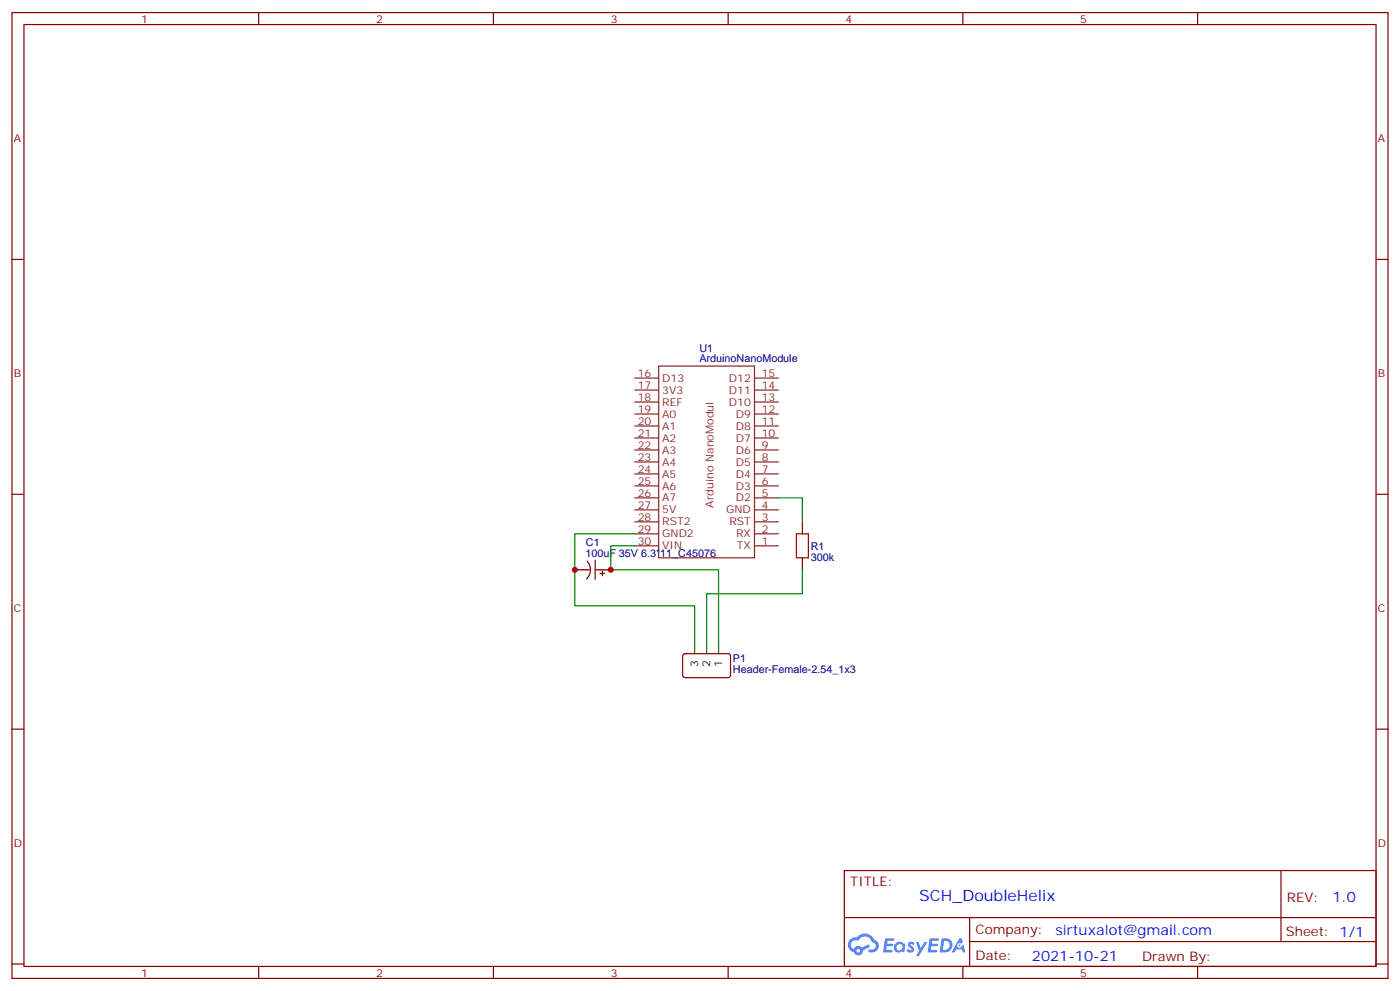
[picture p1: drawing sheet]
<svg xmlns="http://www.w3.org/2000/svg" width="412mm" height="292mm" viewBox="0 0 412 292" stroke-linecap="round" stroke-linejoin="round" font-family="sans-serif">
<g fill="none" stroke="#870000" stroke-width=".35">
<path d="M3.5 3.7h405.4v284.3h-405.4zM7.1 7.2h398.2v277.3h-398.2zM76.2 3.7v3.5M145.3 3.7v3.5M214.5 3.7v3.5M283.6 3.7v3.5M352.8 3.7v3.5M3.5 76.4h3.6M405.3 76.4h3.6M3.5 145.5h3.6M405.3 145.5h3.6M3.5 214.7h3.6"/>
<path d="M405.3 214.7h3.6M248.7 256.3h156.6v28.2h-156.6zM377.3 256.3v20.9M248.7 270.1h156.5M285.6 277.2h119.6M285.6 270.1v14.2M3.5 283.8h3.6M76.2 284.5v3.5M145.3 284.5v3.5M214.5 284.5v3.5M283.6 284.5v3.5M352.8 284.5v3.5"/>
<path d="M405.3 283.8h3.6"/>
</g>
<g fill="#5487ff">
<path d="M267.7 277.5a1.22 1.22 0 0 1 1.7 .2l-.4 .6a.47 .47 0 0 0-.3-.4 .47 .47 0 0 0-.5 .2l.1 .2a1.14 1.14 0 0 1 .8 1.8 1.14 1.14 0 0 1-1.9 0l-.2-.2 .5-.6 .7 .5a.29 .29 0 0 0 .3-.3 .29 .29 0 0 0-.2-.3 1.04 1.04 0 0 1-.6-1.7z"/>
<path d="M260.7 276.2h2.4l.3 .2-.2 .5-1.8 .1-.1 .8h1.5l.3 .4-.3 .4h-1.6l-.2 1.1h1.7l.2 .3-.2 .3-2.6 .1z"/>
<path d="M273.8 276.2h2.4l.3 .2-.1 .5-1.8 .1-.2 .8h1.6l.3 .4-.4 .4-1.6-.1-.1 1.1 1.7 .1 .2 .3-.2 .3-2.6 .1z"/>
<path d="M282.6 276.2h.7l.3 1.3-.6 .3a.69 .69 0 0 0-1 .3 .69 .69 0 0 0 .4 .9 .69 .69 0 0 0 .9-.6l.5-.2 .6 2.2h-.8l-.2-.9h-1.8l-.5 .9h-.8z"/>
<path d="M269.8 277.3h.8l.6 1.8 1.1-1.8h.9l-2.6 4.2h-.8l.9-1.5z"/>
<path d="M277.4 276.2l-.6 4.2h1.3a2.11 2.11 0 0 0 2.5-2.1 2.11 2.11 0 0 0-2.5-2.1zM278.1 277a1.39 1.39 0 0 1 1.7 1.4 1.39 1.39 0 0 1-1.8 1.2h-.3z"/>
<path d="M263.7 277.8a1.54 1.54 0 0 0-.1 2.2 1.54 1.54 0 0 0 2.2 .1l.6 .3 .3-2.3-.2-.3h-.4a1.49 1.49 0 0 0-2.4 0zM264 278.8a.94 .94 0 0 1 1.8 0 .94 .94 0 0 1-1.8 0z"/>
<path d="M250.4 276.6a2.18 2.18 0 0 0 1.1 3.7 1.44 1.44 0 0 0 1.6 .9 1.44 1.44 0 0 0 1.2-1.4l2-1.1-.5-.7-1.9 1a1.47 1.47 0 0 0-2.4 .4 1.39 1.39 0 0 1-.7-1.9 1.39 1.39 0 0 1 2-.5 2.12 2.12 0 0 1 2.2-1.3 2.12 2.12 0 0 1 1.9 1.7 1.14 1.14 0 0 1 1.1 1.4 1.14 1.14 0 0 1-1.7 .7 .43 .43 0 0 0-.5 .4 .43 .43 0 0 0 .4 .5 1.98 1.98 0 0 0 2.5-1.2 1.98 1.98 0 0 0-1.2-2.6 3.1 3.1 0 0 0-5.3-.6l-.9 .1zM252.3 279.9a.55 .55 0 0 1 1.1 0 .55 .55 0 0 1-1.1 0z"/>
<circle cx="282.6" cy="278.3" r=".26"/>
</g>
<g fill="none" stroke="#8c2424" stroke-width=".35">
<path d="M187 111.3h7M187 114.8h7M187 118.4h7M194 107.8h28.2v56.4h-28.2zM222.2 111.3h7.1M222.2 114.8h7.1M222.2 118.4h7.1M187 121.9h7M187 125.4h7M187 128.9h7M187 132.5h7M187 136h7"/>
<path d="M187 139.5h7M222.2 121.9h7.1M222.2 125.4h7.1M222.2 128.9h7.1M222.2 132.5h7.1M222.2 136h7.1M222.2 139.5h7.1M187 150.1h7M187 143.1h7M187 146.6h7M187 157.2h7M187 153.6h7"/>
<path d="M222.2 150.1h7.1M222.2 143.1h7.1M222.2 146.6h7.1M222.2 157.2h7.1M222.2 153.6h7.1M187 160.7h7M222.2 160.7h7.1"/>
</g>
<path d="M236.4 153.6v3.6M172.9 167.7h1M172.9 165.2a3.8 3.8 0 0 1-.1 5.3M175.3 164.9v5.7M175.3 167.7h1.1M176.7 168.8h1.5M177.4 168.1v1.4M236.4 164.2v3.5M201.3 192.6l.5-.2 13 .1 .4 .6-.1 6-.6 .4-13-.1-.4-.6v-5.7z" fill="none" stroke="#870000" stroke-width=".35"/>
<path d="M169.3 167.7h3.6M176.4 167.7h3.5M204.6 188.9v3.5M208.1 188.9v3.5M211.7 188.9v3.5" fill="none" stroke="#000" stroke-width=".35"/>
<path d="M234.6 157.2h3.5v7h-3.5z" fill="none" stroke="#a10000" stroke-width=".35"/>
<path d="M187 157.2h-17.7v21.1h35.3v10.6M229.3 146.6h7.1v7M187 160.7h-7.1v7h31.8v21.2M236.4 167.7v7.1h-28.3v14.1" fill="none" stroke="#008700" stroke-width=".35"/>
<g fill="#c00">
<circle cx="179.9" cy="167.7" r=".88"/>
<circle cx="169.3" cy="167.7" r=".88"/>
</g>
<text font-size="4.6" fill="#00f" x="270.8" y="265.3">SCH_DoubleHelix</text>
<g font-size="4.2" fill="#00f">
<text x="392.5" y="265.6">1.0</text>
<text x="310.9" y="275.1">sirtuxalot@gmail.com</text>
<text x="304" y="282.9">2021-10-21</text>
</g>
<g font-size="3.9" fill="#800">
<text x="250.5" y="260.9">TITLE:</text>
<text x="379.1" y="265.6">REV:</text>
<text x="287.4" y="275.1">Company:</text>
<text x="378.7" y="275.7">Sheet: 1/1</text>
<text x="287.4" y="282.8">Date:</text>
<text x="336.4" y="282.8">Drawn By:</text>
</g>
<g font-size="3.2" fill="#800">
<text x="41.6" y="6.7">1</text>
<text x="110.8" y="6.7">2</text>
<text x="179.9" y="6.7">3</text>
<text x="249.1" y="6.7">4</text>
<text x="318.2" y="6.7">5</text>
<text x="4.1" y="41.8">A</text>
<text x="405.9" y="41.8">A</text>
<text x="4.1" y="110.9">B</text>
<text x="405.9" y="110.9">B</text>
<text x="4.1" y="180.1">C</text>
<text x="405.9" y="180.1">C</text>
<text x="4.1" y="249.2">D</text>
<text x="405.9" y="249.2">D</text>
<text x="41.6" y="287.5">1</text>
<text x="110.8" y="287.5">2</text>
<text x="179.9" y="287.5">3</text>
<text x="249.1" y="287.5">4</text>
<text x="318.2" y="287.5">5</text>
</g>
<g font-size="3.2" fill="#000080">
<text x="206" y="106.7">ArduinoNanoModule</text>
<text x="206" y="103.5">U1</text>
<text x="172.6" y="160.7">C1</text>
<text x="238.8" y="161.8">R1</text>
<text x="172.4" y="163.9">100uF 35V 6.3*11_C45076</text>
<text x="238.8" y="165">300k</text>
<text x="215.9" y="195">P1</text>
<text x="215.9" y="198.2">Header-Female-2.54_1x3</text>
</g>
<g font-size="3.2" fill="#8d2323">
<text x="187.9" y="110.9">16</text>
<text x="195.1" y="112.4">D13</text>
<text x="214.7" y="112.4">D12</text>
<text x="224.4" y="110.9">15</text>
<text x="187.9" y="114.5">17</text>
<text x="187.9" y="118">18</text>
<text x="195.1" y="115.9">3V3</text>
<text x="195.1" y="119.4">REF</text>
<text x="214.7" y="119.4">D10</text>
<text x="214.7" y="115.9">D11</text>
<text x="224.4" y="118">13</text>
<text x="224.4" y="114.5">14</text>
<text x="187.9" y="121.5">19</text>
<text x="187.9" y="125.1">20</text>
<text x="195.1" y="122.9">A0</text>
<text x="216.7" y="122.9">D9</text>
<text x="224.4" y="125.1">11</text>
<text x="224.4" y="121.5">12</text>
<text x="187.9" y="128.6">21</text>
<text x="195.1" y="126.5">A1</text>
<text x="195.1" y="130">A2</text>
<text x="216.7" y="130">D7</text>
<text x="216.7" y="126.5">D8</text>
<text x="224.4" y="128.6">10</text>
<text x="187.9" y="132.1">22</text>
<text x="187.9" y="135.6">23</text>
<text x="195.1" y="133.5">A3</text>
<text x="195.1" y="137.1">A4</text>
<text x="216.7" y="137.1">D5</text>
<text x="216.7" y="133.5">D6</text>
<text x="224.4" y="135.6">8</text>
<text x="224.4" y="132.1">9</text>
<text x="187.9" y="139.2">24</text>
<text x="187.9" y="142.7">25</text>
<text x="195.1" y="140.6">A5</text>
<text x="216.7" y="140.6">D4</text>
<text x="224.4" y="142.7">6</text>
<text x="224.4" y="139.2">7</text>
<text x="187.9" y="149.8">27</text>
<text x="187.9" y="146.2">26</text>
<text x="195.1" y="144.1">A6</text>
<text x="195.1" y="147.6">A7</text>
<text x="210.2" y="149.4" transform="rotate(-90 210.2 149.4)">Arduino NanoModul</text>
<text x="216.7" y="147.6">D2</text>
<text x="216.7" y="144.1">D3</text>
<text x="224.4" y="146.2">5</text>
<text x="224.4" y="149.8">4</text>
<text x="187.9" y="153.3">28</text>
<text x="195.1" y="151.2">5V</text>
<text x="195.1" y="154.7">RST2</text>
<text x="213.9" y="151.2">GND</text>
<text x="214.9" y="154.7">RST</text>
<text x="224.4" y="153.3">3</text>
<text x="187.9" y="156.8">29</text>
<text x="187.9" y="160.3">30</text>
<text x="195.1" y="158.2">GND2</text>
<text x="195.1" y="161.7">VIN</text>
<text x="216.8" y="158.2">RX</text>
<text x="217.1" y="161.7">TX</text>
<text x="224.4" y="156.8">2</text>
<text x="224.4" y="160.3">1</text>
</g>
<g font-size="3.2">
<text x="205.7" y="196.2" transform="rotate(-90 205.7 196.2)">3</text>
<text x="209.2" y="196.2" transform="rotate(-90 209.2 196.2)">2</text>
<text x="212.7" y="196.2" transform="rotate(-90 212.7 196.2)">1</text>
</g>
</svg>
